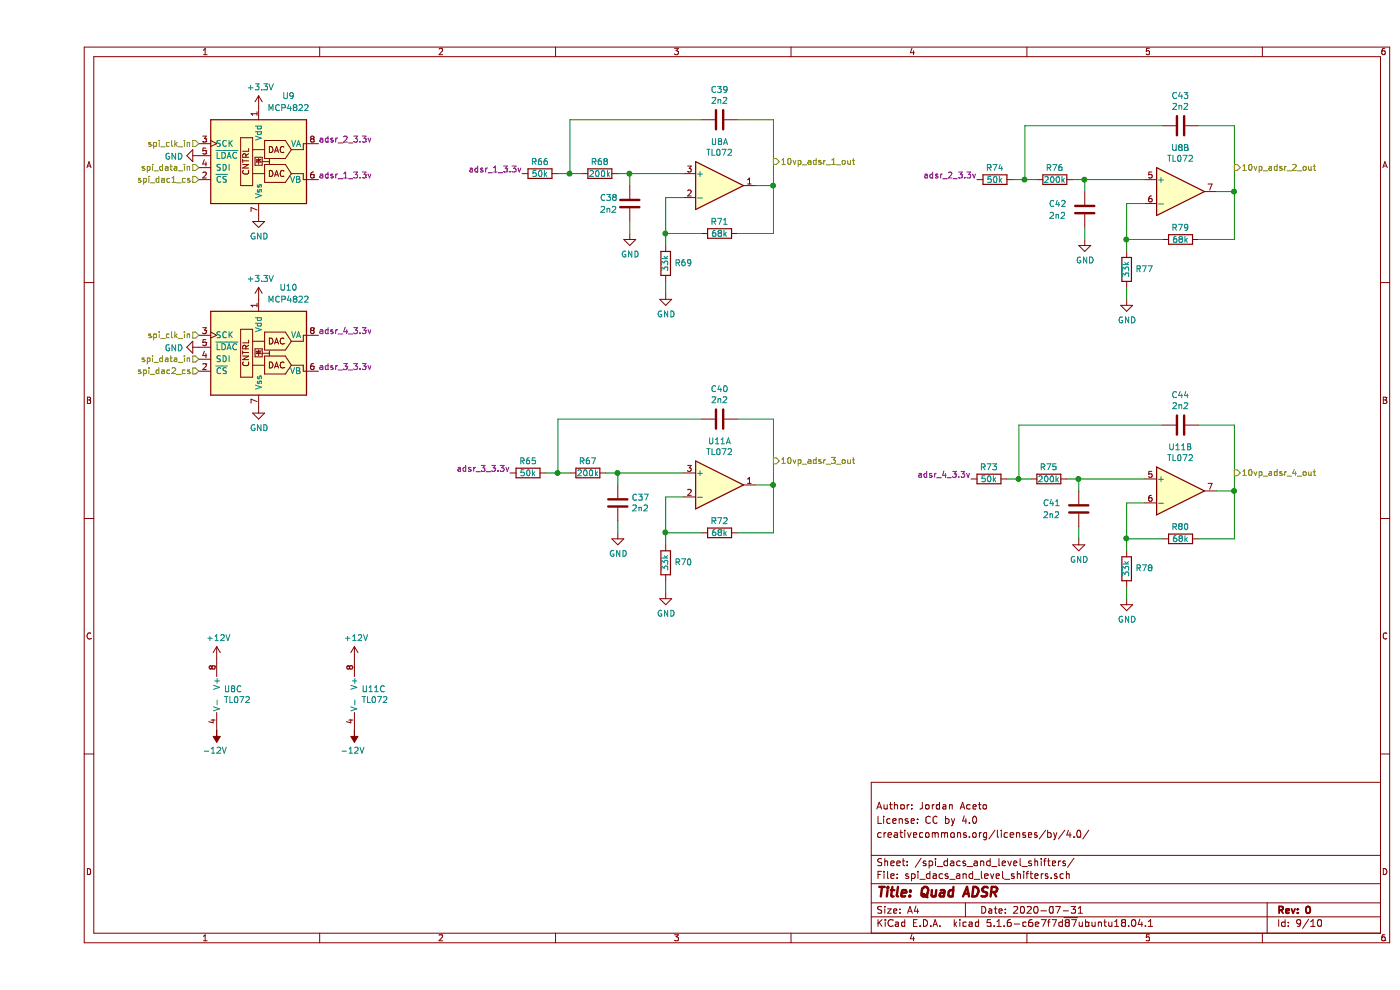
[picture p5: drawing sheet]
EESchema Schematic File Version 4
EELAYER 30 0
EELAYER END
$Descr A4 11693 8268
encoding utf-8
Sheet 9 10
Title "Quad ADSR"
Date "2020-07-31"
Rev "0"
Comp ""
Comment1 "creativecommons.org/licenses/by/4.0/"
Comment2 "License: CC by 4.0"
Comment3 "Author: Jordan Aceto"
Comment4 ""
$EndDescr
Text HLabel 6150 1350 2    50   Output ~ 0
10vp_adsr_1_out
Text HLabel 10000 1400 2    50   Output ~ 0
10vp_adsr_2_out
Text HLabel 6150 3850 2    50   Output ~ 0
10vp_adsr_3_out
Text HLabel 10000 3950 2    50   Output ~ 0
10vp_adsr_4_out
$Comp
L Amplifier_Operational:TL072 U8
U 1 1
P 5700 1550
F 0 "U8" H 5700 1917 50  0000 C CNN
F 1 "TL072" H 5700 1826 50  0000 C CNN
F 2 "Package_SO:SOIC-8_3.9x4.9mm_P1.27mm" H 5700 1550 50  0001 C CNN
F 3 "http://www.ti.com/lit/ds/symlink/tl071.pdf" H 5700 1550 50  0001 C CNN
	1    5700 1550
	1    0    0    -1  
$EndComp
$Comp
L Amplifier_Operational:TL072 U8
U 2 1
P 9550 1600
F 0 "U8" H 9550 1967 50  0000 C CNN
F 1 "TL072" H 9550 1876 50  0000 C CNN
F 2 "Package_SO:SOIC-8_3.9x4.9mm_P1.27mm" H 9550 1600 50  0001 C CNN
F 3 "http://www.ti.com/lit/ds/symlink/tl071.pdf" H 9550 1600 50  0001 C CNN
	2    9550 1600
	1    0    0    -1  
$EndComp
$Comp
L Amplifier_Operational:TL072 U11
U 1 1
P 5700 4050
F 0 "U11" H 5700 4417 50  0000 C CNN
F 1 "TL072" H 5700 4326 50  0000 C CNN
F 2 "Package_SO:SOIC-8_3.9x4.9mm_P1.27mm" H 5700 4050 50  0001 C CNN
F 3 "http://www.ti.com/lit/ds/symlink/tl071.pdf" H 5700 4050 50  0001 C CNN
	1    5700 4050
	1    0    0    -1  
$EndComp
$Comp
L Amplifier_Operational:TL072 U11
U 2 1
P 9550 4100
F 0 "U11" H 9550 4467 50  0000 C CNN
F 1 "TL072" H 9550 4376 50  0000 C CNN
F 2 "Package_SO:SOIC-8_3.9x4.9mm_P1.27mm" H 9550 4100 50  0001 C CNN
F 3 "http://www.ti.com/lit/ds/symlink/tl071.pdf" H 9550 4100 50  0001 C CNN
	2    9550 4100
	1    0    0    -1  
$EndComp
$Comp
L Amplifier_Operational:TL072 U8
U 3 1
P 1600 5800
F 0 "U8" H 1558 5846 50  0000 L CNN
F 1 "TL072" H 1558 5755 50  0000 L CNN
F 2 "Package_SO:SOIC-8_3.9x4.9mm_P1.27mm" H 1600 5800 50  0001 C CNN
F 3 "http://www.ti.com/lit/ds/symlink/tl071.pdf" H 1600 5800 50  0001 C CNN
	3    1600 5800
	1    0    0    -1  
$EndComp
$Comp
L Amplifier_Operational:TL072 U11
U 3 1
P 2750 5800
F 0 "U11" H 2708 5846 50  0000 L CNN
F 1 "TL072" H 2708 5755 50  0000 L CNN
F 2 "Package_SO:SOIC-8_3.9x4.9mm_P1.27mm" H 2750 5800 50  0001 C CNN
F 3 "http://www.ti.com/lit/ds/symlink/tl071.pdf" H 2750 5800 50  0001 C CNN
	3    2750 5800
	1    0    0    -1  
$EndComp
$Comp
L Analog_DAC:MCP4822 U9
U 1 1
P 1850 1300
F 0 "U9" H 2100 1800 50  0000 C CNN
F 1 "MCP4822" H 2100 1700 50  0000 C CNN
F 2 "Package_SO:SOIC-8_3.9x4.9mm_P1.27mm" H 2650 1000 50  0001 C CNN
F 3 "http://ww1.microchip.com/downloads/en/DeviceDoc/20002249B.pdf" H 2650 1000 50  0001 C CNN
	1    1850 1300
	1    0    0    -1  
$EndComp
$Comp
L Analog_DAC:MCP4822 U10
U 1 1
P 1850 2900
F 0 "U10" H 2100 3400 50  0000 C CNN
F 1 "MCP4822" H 2100 3300 50  0000 C CNN
F 2 "Package_SO:SOIC-8_3.9x4.9mm_P1.27mm" H 2650 2600 50  0001 C CNN
F 3 "http://ww1.microchip.com/downloads/en/DeviceDoc/20002249B.pdf" H 2650 2600 50  0001 C CNN
	1    1850 2900
	1    0    0    -1  
$EndComp
Text HLabel 1350 3000 0    50   Input ~ 0
spi_data_in
Text HLabel 1350 1500 0    50   Input ~ 0
spi_dac1_cs
Text HLabel 1350 3100 0    50   Input ~ 0
spi_dac2_cs
$Comp
L power:+3.3V #PWR084
U 1 1
P 1850 900
F 0 "#PWR084" H 1850 750 50  0001 C CNN
F 1 "+3.3V" H 1865 1073 50  0000 C CNN
F 2 "" H 1850 900 50  0001 C CNN
F 3 "" H 1850 900 50  0001 C CNN
	1    1850 900 
	1    0    0    -1  
$EndComp
$Comp
L power:+3.3V #PWR086
U 1 1
P 1850 2500
F 0 "#PWR086" H 1850 2350 50  0001 C CNN
F 1 "+3.3V" H 1865 2673 50  0000 C CNN
F 2 "" H 1850 2500 50  0001 C CNN
F 3 "" H 1850 2500 50  0001 C CNN
	1    1850 2500
	1    0    0    -1  
$EndComp
$Comp
L power:GND #PWR085
U 1 1
P 1850 1800
F 0 "#PWR085" H 1850 1550 50  0001 C CNN
F 1 "GND" H 1855 1627 50  0000 C CNN
F 2 "" H 1850 1800 50  0001 C CNN
F 3 "" H 1850 1800 50  0001 C CNN
	1    1850 1800
	1    0    0    -1  
$EndComp
$Comp
L power:GND #PWR087
U 1 1
P 1850 3400
F 0 "#PWR087" H 1850 3150 50  0001 C CNN
F 1 "GND" H 1855 3227 50  0000 C CNN
F 2 "" H 1850 3400 50  0001 C CNN
F 3 "" H 1850 3400 50  0001 C CNN
	1    1850 3400
	1    0    0    -1  
$EndComp
Text HLabel 1350 1200 0    50   Input ~ 0
spi_clk_in
Text HLabel 1350 1400 0    50   Input ~ 0
spi_data_in
$Comp
L Device:R R66
U 1 1
P 4200 1450
F 0 "R66" V 4100 1450 50  0000 C CNN
F 1 "50k" V 4200 1450 50  0000 C CNN
F 2 "Resistor_SMD:R_0603_1608Metric" V 4130 1450 50  0001 C CNN
F 3 "~" H 4200 1450 50  0001 C CNN
	1    4200 1450
	0    1    1    0   
$EndComp
$Comp
L Device:R R68
U 1 1
P 4700 1450
F 0 "R68" V 4600 1450 50  0000 C CNN
F 1 "200k" V 4700 1450 50  0000 C CNN
F 2 "Resistor_SMD:R_0603_1608Metric" V 4630 1450 50  0001 C CNN
F 3 "~" H 4700 1450 50  0001 C CNN
	1    4700 1450
	0    1    1    0   
$EndComp
$Comp
L Device:R R71
U 1 1
P 5700 1950
F 0 "R71" V 5600 1950 50  0000 C CNN
F 1 "68k" V 5700 1950 50  0000 C CNN
F 2 "Resistor_SMD:R_0603_1608Metric" V 5630 1950 50  0001 C CNN
F 3 "~" H 5700 1950 50  0001 C CNN
	1    5700 1950
	0    1    1    0   
$EndComp
$Comp
L Device:R R69
U 1 1
P 5250 2200
F 0 "R69" H 5100 2200 50  0000 C CNN
F 1 "33k" V 5250 2200 50  0000 C CNN
F 2 "Resistor_SMD:R_0603_1608Metric" V 5180 2200 50  0001 C CNN
F 3 "~" H 5250 2200 50  0001 C CNN
	1    5250 2200
	-1   0    0    1   
$EndComp
$Comp
L Device:C C38
U 1 1
P 4950 1700
F 0 "C38" H 4700 1750 50  0000 L CNN
F 1 "2n2" H 4700 1650 50  0000 L CNN
F 2 "Capacitor_SMD:C_0805_2012Metric_Pad1.15x1.40mm_HandSolder" H 4988 1550 50  0001 C CNN
F 3 "~" H 4950 1700 50  0001 C CNN
	1    4950 1700
	1    0    0    -1  
$EndComp
$Comp
L Device:C C39
U 1 1
P 5700 1000
F 0 "C39" V 5448 1000 50  0000 C CNN
F 1 "2n2" V 5539 1000 50  0000 C CNN
F 2 "Capacitor_SMD:C_0805_2012Metric_Pad1.15x1.40mm_HandSolder" H 5738 850 50  0001 C CNN
F 3 "~" H 5700 1000 50  0001 C CNN
	1    5700 1000
	0    1    1    0   
$EndComp
Wire Wire Line
	5850 1000 6150 1000
Wire Wire Line
	6150 1000 6150 1550
Wire Wire Line
	6150 1550 6000 1550
Wire Wire Line
	5850 1950 6150 1950
Wire Wire Line
	6150 1950 6150 1550
Connection ~ 6150 1550
Wire Wire Line
	5550 1950 5250 1950
Wire Wire Line
	5250 1950 5250 1650
Wire Wire Line
	5250 1650 5400 1650
Wire Wire Line
	5250 1950 5250 2050
Connection ~ 5250 1950
Wire Wire Line
	4950 1550 4950 1450
$Comp
L power:GND #PWR091
U 1 1
P 4950 1950
F 0 "#PWR091" H 4950 1700 50  0001 C CNN
F 1 "GND" H 4955 1777 50  0000 C CNN
F 2 "" H 4950 1950 50  0001 C CNN
F 3 "" H 4950 1950 50  0001 C CNN
	1    4950 1950
	1    0    0    -1  
$EndComp
$Comp
L power:GND #PWR092
U 1 1
P 5250 2450
F 0 "#PWR092" H 5250 2200 50  0001 C CNN
F 1 "GND" H 5255 2277 50  0000 C CNN
F 2 "" H 5250 2450 50  0001 C CNN
F 3 "" H 5250 2450 50  0001 C CNN
	1    5250 2450
	1    0    0    -1  
$EndComp
Wire Wire Line
	5250 2450 5250 2350
Wire Wire Line
	4950 1950 4950 1850
$Comp
L Device:R R65
U 1 1
P 4100 3950
F 0 "R65" V 4000 3950 50  0000 C CNN
F 1 "50k" V 4100 3950 50  0000 C CNN
F 2 "Resistor_SMD:R_0603_1608Metric" V 4030 3950 50  0001 C CNN
F 3 "~" H 4100 3950 50  0001 C CNN
	1    4100 3950
	0    1    1    0   
$EndComp
$Comp
L Device:R R67
U 1 1
P 4600 3950
F 0 "R67" V 4500 3950 50  0000 C CNN
F 1 "200k" V 4600 3950 50  0000 C CNN
F 2 "Resistor_SMD:R_0603_1608Metric" V 4530 3950 50  0001 C CNN
F 3 "~" H 4600 3950 50  0001 C CNN
	1    4600 3950
	0    1    1    0   
$EndComp
$Comp
L Device:R R72
U 1 1
P 5700 4450
F 0 "R72" V 5600 4450 50  0000 C CNN
F 1 "68k" V 5700 4450 50  0000 C CNN
F 2 "Resistor_SMD:R_0603_1608Metric" V 5630 4450 50  0001 C CNN
F 3 "~" H 5700 4450 50  0001 C CNN
	1    5700 4450
	0    1    1    0   
$EndComp
$Comp
L Device:R R70
U 1 1
P 5250 4700
F 0 "R70" H 5100 4700 50  0000 C CNN
F 1 "33k" V 5250 4700 50  0000 C CNN
F 2 "Resistor_SMD:R_0603_1608Metric" V 5180 4700 50  0001 C CNN
F 3 "~" H 5250 4700 50  0001 C CNN
	1    5250 4700
	-1   0    0    1   
$EndComp
$Comp
L Device:C C37
U 1 1
P 4850 4200
F 0 "C37" H 4965 4246 50  0000 L CNN
F 1 "2n2" H 4965 4155 50  0000 L CNN
F 2 "Capacitor_SMD:C_0805_2012Metric_Pad1.15x1.40mm_HandSolder" H 4888 4050 50  0001 C CNN
F 3 "~" H 4850 4200 50  0001 C CNN
	1    4850 4200
	1    0    0    -1  
$EndComp
$Comp
L Device:C C40
U 1 1
P 5700 3500
F 0 "C40" V 5448 3500 50  0000 C CNN
F 1 "2n2" V 5539 3500 50  0000 C CNN
F 2 "Capacitor_SMD:C_0805_2012Metric_Pad1.15x1.40mm_HandSolder" H 5738 3350 50  0001 C CNN
F 3 "~" H 5700 3500 50  0001 C CNN
	1    5700 3500
	0    1    1    0   
$EndComp
Wire Wire Line
	5850 3500 6150 3500
Wire Wire Line
	6150 3500 6150 4050
Wire Wire Line
	6150 4050 6000 4050
Wire Wire Line
	5850 4450 6150 4450
Wire Wire Line
	6150 4450 6150 4050
Connection ~ 6150 4050
Wire Wire Line
	5550 4450 5250 4450
Wire Wire Line
	5250 4450 5250 4150
Wire Wire Line
	5250 4150 5400 4150
Wire Wire Line
	5250 4450 5250 4550
Connection ~ 5250 4450
Wire Wire Line
	4850 4050 4850 3950
$Comp
L power:GND #PWR090
U 1 1
P 4850 4450
F 0 "#PWR090" H 4850 4200 50  0001 C CNN
F 1 "GND" H 4855 4277 50  0000 C CNN
F 2 "" H 4850 4450 50  0001 C CNN
F 3 "" H 4850 4450 50  0001 C CNN
	1    4850 4450
	1    0    0    -1  
$EndComp
$Comp
L power:GND #PWR093
U 1 1
P 5250 4950
F 0 "#PWR093" H 5250 4700 50  0001 C CNN
F 1 "GND" H 5255 4777 50  0000 C CNN
F 2 "" H 5250 4950 50  0001 C CNN
F 3 "" H 5250 4950 50  0001 C CNN
	1    5250 4950
	1    0    0    -1  
$EndComp
Wire Wire Line
	5250 4950 5250 4850
Wire Wire Line
	4850 4450 4850 4350
$Comp
L Device:R R73
U 1 1
P 7950 4000
F 0 "R73" V 7850 4000 50  0000 C CNN
F 1 "50k" V 7950 4000 50  0000 C CNN
F 2 "Resistor_SMD:R_0603_1608Metric" V 7880 4000 50  0001 C CNN
F 3 "~" H 7950 4000 50  0001 C CNN
	1    7950 4000
	0    1    1    0   
$EndComp
$Comp
L Device:R R75
U 1 1
P 8450 4000
F 0 "R75" V 8350 4000 50  0000 C CNN
F 1 "200k" V 8450 4000 50  0000 C CNN
F 2 "Resistor_SMD:R_0603_1608Metric" V 8380 4000 50  0001 C CNN
F 3 "~" H 8450 4000 50  0001 C CNN
	1    8450 4000
	0    1    1    0   
$EndComp
$Comp
L Device:R R80
U 1 1
P 9550 4500
F 0 "R80" V 9450 4500 50  0000 C CNN
F 1 "68k" V 9550 4500 50  0000 C CNN
F 2 "Resistor_SMD:R_0603_1608Metric" V 9480 4500 50  0001 C CNN
F 3 "~" H 9550 4500 50  0001 C CNN
	1    9550 4500
	0    1    1    0   
$EndComp
$Comp
L Device:R R78
U 1 1
P 9100 4750
F 0 "R78" H 8950 4750 50  0000 C CNN
F 1 "33k" V 9100 4750 50  0000 C CNN
F 2 "Resistor_SMD:R_0603_1608Metric" V 9030 4750 50  0001 C CNN
F 3 "~" H 9100 4750 50  0001 C CNN
	1    9100 4750
	-1   0    0    1   
$EndComp
$Comp
L Device:C C41
U 1 1
P 8700 4250
F 0 "C41" H 8400 4300 50  0000 L CNN
F 1 "2n2" H 8400 4200 50  0000 L CNN
F 2 "Capacitor_SMD:C_0805_2012Metric_Pad1.15x1.40mm_HandSolder" H 8738 4100 50  0001 C CNN
F 3 "~" H 8700 4250 50  0001 C CNN
	1    8700 4250
	1    0    0    -1  
$EndComp
$Comp
L Device:C C44
U 1 1
P 9550 3550
F 0 "C44" V 9298 3550 50  0000 C CNN
F 1 "2n2" V 9389 3550 50  0000 C CNN
F 2 "Capacitor_SMD:C_0805_2012Metric_Pad1.15x1.40mm_HandSolder" H 9588 3400 50  0001 C CNN
F 3 "~" H 9550 3550 50  0001 C CNN
	1    9550 3550
	0    1    1    0   
$EndComp
Wire Wire Line
	9700 3550 10000 3550
Wire Wire Line
	10000 3550 10000 4100
Wire Wire Line
	10000 4100 9850 4100
Wire Wire Line
	9700 4500 10000 4500
Wire Wire Line
	10000 4500 10000 4100
Connection ~ 10000 4100
Wire Wire Line
	9400 4500 9100 4500
Wire Wire Line
	9100 4500 9100 4200
Wire Wire Line
	9100 4200 9250 4200
Wire Wire Line
	9100 4500 9100 4600
Connection ~ 9100 4500
Wire Wire Line
	8700 4100 8700 4000
$Comp
L power:GND #PWR094
U 1 1
P 8700 4500
F 0 "#PWR094" H 8700 4250 50  0001 C CNN
F 1 "GND" H 8705 4327 50  0000 C CNN
F 2 "" H 8700 4500 50  0001 C CNN
F 3 "" H 8700 4500 50  0001 C CNN
	1    8700 4500
	1    0    0    -1  
$EndComp
$Comp
L power:GND #PWR097
U 1 1
P 9100 5000
F 0 "#PWR097" H 9100 4750 50  0001 C CNN
F 1 "GND" H 9105 4827 50  0000 C CNN
F 2 "" H 9100 5000 50  0001 C CNN
F 3 "" H 9100 5000 50  0001 C CNN
	1    9100 5000
	1    0    0    -1  
$EndComp
Wire Wire Line
	9100 5000 9100 4900
Wire Wire Line
	8700 4500 8700 4400
$Comp
L Device:R R74
U 1 1
P 8000 1500
F 0 "R74" V 7900 1500 50  0000 C CNN
F 1 "50k" V 8000 1500 50  0000 C CNN
F 2 "Resistor_SMD:R_0603_1608Metric" V 7930 1500 50  0001 C CNN
F 3 "~" H 8000 1500 50  0001 C CNN
	1    8000 1500
	0    1    1    0   
$EndComp
$Comp
L Device:R R76
U 1 1
P 8500 1500
F 0 "R76" V 8400 1500 50  0000 C CNN
F 1 "200k" V 8500 1500 50  0000 C CNN
F 2 "Resistor_SMD:R_0603_1608Metric" V 8430 1500 50  0001 C CNN
F 3 "~" H 8500 1500 50  0001 C CNN
	1    8500 1500
	0    1    1    0   
$EndComp
$Comp
L Device:R R79
U 1 1
P 9550 2000
F 0 "R79" V 9450 2000 50  0000 C CNN
F 1 "68k" V 9550 2000 50  0000 C CNN
F 2 "Resistor_SMD:R_0603_1608Metric" V 9480 2000 50  0001 C CNN
F 3 "~" H 9550 2000 50  0001 C CNN
	1    9550 2000
	0    1    1    0   
$EndComp
$Comp
L Device:R R77
U 1 1
P 9100 2250
F 0 "R77" H 8950 2250 50  0000 C CNN
F 1 "33k" V 9100 2250 50  0000 C CNN
F 2 "Resistor_SMD:R_0603_1608Metric" V 9030 2250 50  0001 C CNN
F 3 "~" H 9100 2250 50  0001 C CNN
	1    9100 2250
	-1   0    0    1   
$EndComp
$Comp
L Device:C C42
U 1 1
P 8750 1750
F 0 "C42" H 8450 1800 50  0000 L CNN
F 1 "2n2" H 8450 1700 50  0000 L CNN
F 2 "Capacitor_SMD:C_0805_2012Metric_Pad1.15x1.40mm_HandSolder" H 8788 1600 50  0001 C CNN
F 3 "~" H 8750 1750 50  0001 C CNN
	1    8750 1750
	1    0    0    -1  
$EndComp
$Comp
L Device:C C43
U 1 1
P 9550 1050
F 0 "C43" V 9298 1050 50  0000 C CNN
F 1 "2n2" V 9389 1050 50  0000 C CNN
F 2 "Capacitor_SMD:C_0805_2012Metric_Pad1.15x1.40mm_HandSolder" H 9588 900 50  0001 C CNN
F 3 "~" H 9550 1050 50  0001 C CNN
	1    9550 1050
	0    1    1    0   
$EndComp
Wire Wire Line
	9700 1050 10000 1050
Wire Wire Line
	10000 1050 10000 1600
Wire Wire Line
	10000 1600 9850 1600
Wire Wire Line
	9700 2000 10000 2000
Wire Wire Line
	10000 2000 10000 1600
Connection ~ 10000 1600
Wire Wire Line
	9400 2000 9100 2000
Wire Wire Line
	9100 2000 9100 1700
Wire Wire Line
	9100 1700 9250 1700
Wire Wire Line
	9100 2000 9100 2100
Connection ~ 9100 2000
Wire Wire Line
	8750 1600 8750 1500
$Comp
L power:GND #PWR095
U 1 1
P 8750 2000
F 0 "#PWR095" H 8750 1750 50  0001 C CNN
F 1 "GND" H 8755 1827 50  0000 C CNN
F 2 "" H 8750 2000 50  0001 C CNN
F 3 "" H 8750 2000 50  0001 C CNN
	1    8750 2000
	1    0    0    -1  
$EndComp
$Comp
L power:GND #PWR096
U 1 1
P 9100 2500
F 0 "#PWR096" H 9100 2250 50  0001 C CNN
F 1 "GND" H 9105 2327 50  0000 C CNN
F 2 "" H 9100 2500 50  0001 C CNN
F 3 "" H 9100 2500 50  0001 C CNN
	1    9100 2500
	1    0    0    -1  
$EndComp
Wire Wire Line
	9100 2500 9100 2400
Wire Wire Line
	8750 2000 8750 1900
Text Label 2350 1500 0    50   ~ 0
adsr_1_3.3v
Text Label 4050 1450 2    50   ~ 0
adsr_1_3.3v
Text Label 2350 1200 0    50   ~ 0
adsr_2_3.3v
Text Label 2350 3100 0    50   ~ 0
adsr_3_3.3v
Text Label 2350 2800 0    50   ~ 0
adsr_4_3.3v
Text Label 7800 4000 2    50   ~ 0
adsr_4_3.3v
Text Label 7850 1500 2    50   ~ 0
adsr_2_3.3v
Text Label 3950 3950 2    50   ~ 0
adsr_3_3.3v
Wire Wire Line
	4850 1450 4950 1450
Connection ~ 4950 1450
Wire Wire Line
	4950 1450 5400 1450
Wire Wire Line
	4350 1450 4450 1450
Wire Wire Line
	4450 1000 4450 1450
Wire Wire Line
	4450 1000 5550 1000
Connection ~ 4450 1450
Wire Wire Line
	4450 1450 4550 1450
Connection ~ 8750 1500
Wire Wire Line
	8750 1500 8650 1500
Wire Wire Line
	8150 1500 8250 1500
Wire Wire Line
	8750 1500 9250 1500
Wire Wire Line
	8250 1050 8250 1500
Wire Wire Line
	8250 1050 9400 1050
Connection ~ 8250 1500
Wire Wire Line
	8250 1500 8350 1500
Connection ~ 4850 3950
Wire Wire Line
	4850 3950 4750 3950
Wire Wire Line
	4250 3950 4350 3950
Wire Wire Line
	4850 3950 5400 3950
Wire Wire Line
	4350 3500 4350 3950
Wire Wire Line
	4350 3500 5550 3500
Connection ~ 4350 3950
Wire Wire Line
	4350 3950 4450 3950
Connection ~ 8700 4000
Wire Wire Line
	8700 4000 8600 4000
Wire Wire Line
	8100 4000 8200 4000
Wire Wire Line
	8700 4000 9250 4000
Wire Wire Line
	8200 3550 8200 4000
Wire Wire Line
	8200 3550 9400 3550
Connection ~ 8200 4000
Wire Wire Line
	8200 4000 8300 4000
$Comp
L power:GND #PWR080
U 1 1
P 1350 1300
F 0 "#PWR080" H 1350 1050 50  0001 C CNN
F 1 "GND" V 1355 1172 50  0000 R CNN
F 2 "" H 1350 1300 50  0001 C CNN
F 3 "" H 1350 1300 50  0001 C CNN
	1    1350 1300
	0    1    1    0   
$EndComp
$Comp
L power:GND #PWR081
U 1 1
P 1350 2900
F 0 "#PWR081" H 1350 2650 50  0001 C CNN
F 1 "GND" V 1355 2772 50  0000 R CNN
F 2 "" H 1350 2900 50  0001 C CNN
F 3 "" H 1350 2900 50  0001 C CNN
	1    1350 2900
	0    1    1    0   
$EndComp
$Comp
L power:+12V #PWR082
U 1 1
P 1500 5500
F 0 "#PWR082" H 1500 5350 50  0001 C CNN
F 1 "+12V" H 1515 5673 50  0000 C CNN
F 2 "" H 1500 5500 50  0001 C CNN
F 3 "" H 1500 5500 50  0001 C CNN
	1    1500 5500
	1    0    0    -1  
$EndComp
$Comp
L power:+12V #PWR088
U 1 1
P 2650 5500
F 0 "#PWR088" H 2650 5350 50  0001 C CNN
F 1 "+12V" H 2665 5673 50  0000 C CNN
F 2 "" H 2650 5500 50  0001 C CNN
F 3 "" H 2650 5500 50  0001 C CNN
	1    2650 5500
	1    0    0    -1  
$EndComp
$Comp
L power:-12V #PWR083
U 1 1
P 1500 6100
F 0 "#PWR083" H 1500 6200 50  0001 C CNN
F 1 "-12V" H 1515 6273 50  0000 C CNN
F 2 "" H 1500 6100 50  0001 C CNN
F 3 "" H 1500 6100 50  0001 C CNN
	1    1500 6100
	-1   0    0    1   
$EndComp
$Comp
L power:-12V #PWR089
U 1 1
P 2650 6100
F 0 "#PWR089" H 2650 6200 50  0001 C CNN
F 1 "-12V" H 2665 6273 50  0000 C CNN
F 2 "" H 2650 6100 50  0001 C CNN
F 3 "" H 2650 6100 50  0001 C CNN
	1    2650 6100
	-1   0    0    1   
$EndComp
Text HLabel 1350 2800 0    50   Input ~ 0
spi_clk_in
$EndSCHEMATC
